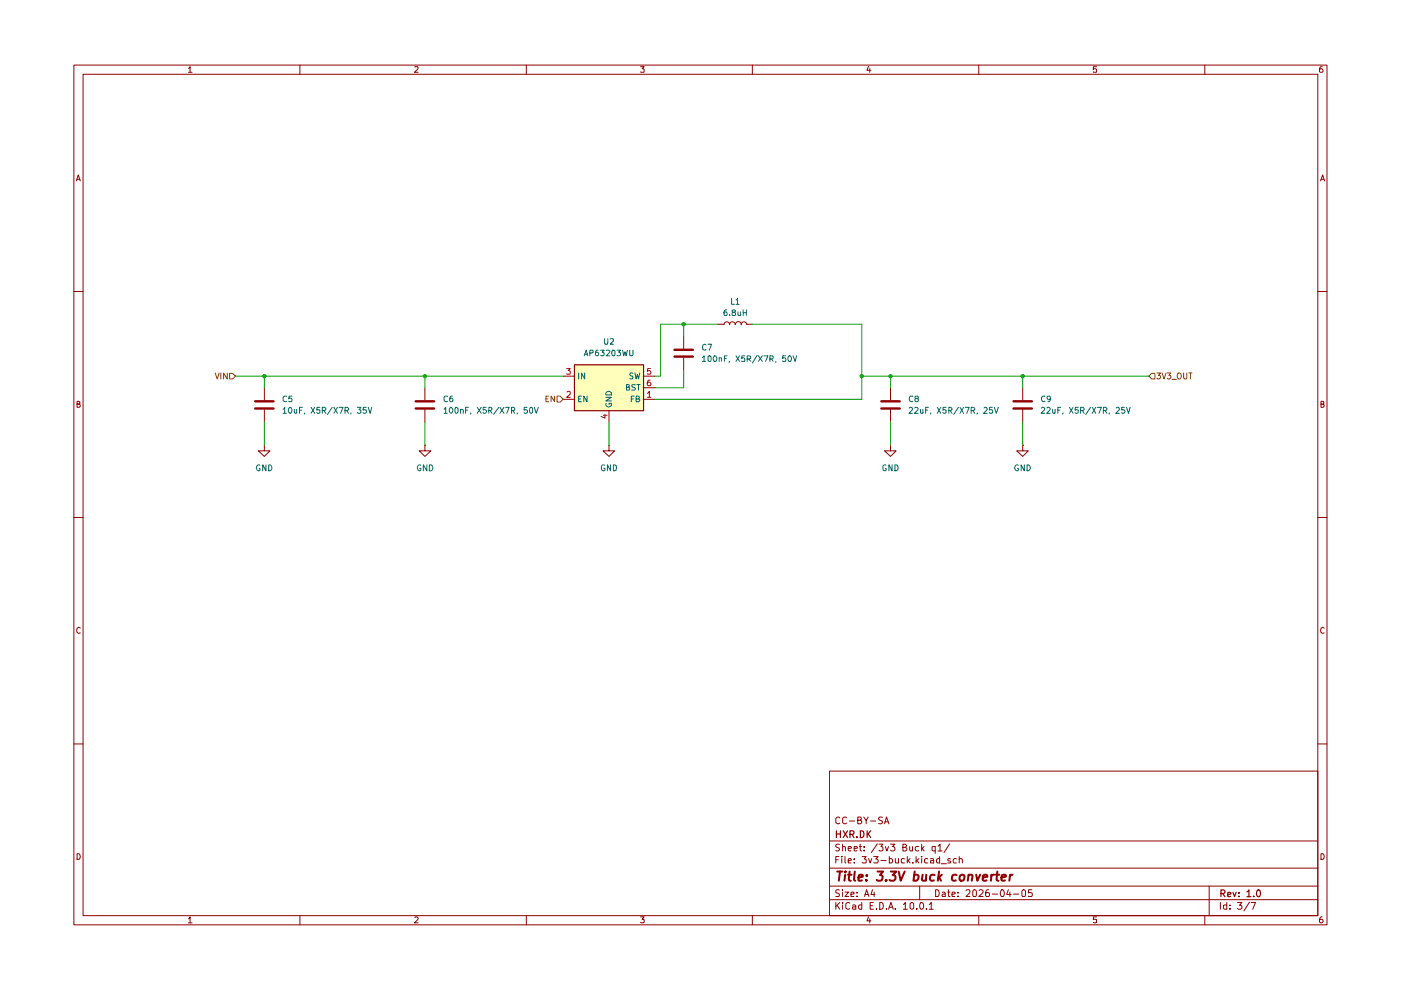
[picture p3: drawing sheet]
(kicad_sch
 (version 20260306)
 (generator "eeschema")
 (generator_version "10.0")
 (paper "A4")
 (title_block
  (title "3.3V buck converter")
  (date "2026-04-05")
  (rev "1.0")
  (company "HXR.DK")
  (comment 1 "CC-BY-SA"))
 (lib_symbols
  (symbol "Device:C"
   (pin_numbers (hide yes))
   (pin_names
    (offset 0.254)) (exclude_from_sim no) (in_bom yes) (on_board yes)
   (in_pos_files yes)
   (duplicate_pin_numbers_are_jumpers no)
   (property "Reference" "C" (at 0.635 2.54 0) (show_name no) (do_not_autoplace no) (effects (font (size 1.27 1.27)) (justify left)))
   (property "Value" "C" (at 0.635 -2.54 0) (show_name no) (do_not_autoplace no) (effects (font (size 1.27 1.27)) (justify left)))
   (property "Footprint" "" (at 0.9652 -3.81 0) (show_name no) (do_not_autoplace no) (hide yes) (effects (font (size 1.27 1.27))))
   (property "Datasheet" "" (at 0 0 0) (show_name no) (do_not_autoplace no) (hide yes) (effects (font (size 1.27 1.27))))
   (property "Description" "Unpolarized capacitor" (at 0 0 0) (show_name no) (do_not_autoplace no) (hide yes) (effects (font (size 1.27 1.27))))
   (symbol "C_0_1"
    (polyline (pts (xy -2.032 0.762) (xy 2.032 0.762)) (stroke (width 0.508) (type default)) (fill (type none)))
    (polyline (pts (xy -2.032 -0.762) (xy 2.032 -0.762)) (stroke (width 0.508) (type default)) (fill (type none))))
   (symbol "C_1_1"
    (pin passive line (at 0 3.81 270) (length 2.794) (name "" (effects (font (size 1.27 1.27)))) (number "1" (effects (font (size 1.27 1.27)))))
    (pin passive line (at 0 -3.81 90) (length 2.794) (name "" (effects (font (size 1.27 1.27)))) (number "2" (effects (font (size 1.27 1.27))))))
   (embedded_fonts no))
  (symbol "Device:L"
   (pin_numbers (hide yes))
   (pin_names
    (offset 1.016) (hide yes)) (exclude_from_sim no) (in_bom yes) (on_board yes)
   (in_pos_files yes)
   (duplicate_pin_numbers_are_jumpers no)
   (property "Reference" "L" (at -1.27 0 90) (show_name no) (do_not_autoplace no) (effects (font (size 1.27 1.27))))
   (property "Value" "L" (at 1.905 0 90) (show_name no) (do_not_autoplace no) (effects (font (size 1.27 1.27))))
   (property "Footprint" "" (at 0 0 0) (show_name no) (do_not_autoplace no) (hide yes) (effects (font (size 1.27 1.27))))
   (property "Datasheet" "" (at 0 0 0) (show_name no) (do_not_autoplace no) (hide yes) (effects (font (size 1.27 1.27))))
   (property "Description" "Inductor" (at 0 0 0) (show_name no) (do_not_autoplace no) (hide yes) (effects (font (size 1.27 1.27))))
   (symbol "L_0_1"
    (arc (start 0 2.54) (mid 0.6323 1.905) (end 0 1.27) (stroke (width 0) (type default)) (fill (type none)))
    (arc (start 0 1.27) (mid 0.6323 0.635) (end 0 0) (stroke (width 0) (type default)) (fill (type none)))
    (arc (start 0 0) (mid 0.6323 -0.635) (end 0 -1.27) (stroke (width 0) (type default)) (fill (type none)))
    (arc (start 0 -1.27) (mid 0.6323 -1.905) (end 0 -2.54) (stroke (width 0) (type default)) (fill (type none))))
   (symbol "L_1_1"
    (pin passive line (at 0 3.81 270) (length 1.27) (name "1" (effects (font (size 1.27 1.27)))) (number "1" (effects (font (size 1.27 1.27)))))
    (pin passive line (at 0 -3.81 90) (length 1.27) (name "2" (effects (font (size 1.27 1.27)))) (number "2" (effects (font (size 1.27 1.27))))))
   (embedded_fonts no))
  (symbol "Regulator_Switching:AP63203WU" (exclude_from_sim no) (in_bom yes) (on_board yes)
   (in_pos_files yes)
   (duplicate_pin_numbers_are_jumpers no)
   (property "Reference" "U" (at -7.62 6.35 0) (show_name no) (do_not_autoplace no) (effects (font (size 1.27 1.27))))
   (property "Value" "AP63203WU" (at 2.54 6.35 0) (show_name no) (do_not_autoplace no) (effects (font (size 1.27 1.27))))
   (property "Footprint" "Package_TO_SOT_SMD:TSOT-23-6" (at 0 -22.86 0) (show_name no) (do_not_autoplace no) (hide yes) (effects (font (size 1.27 1.27))))
   (property "Datasheet" "https://www.diodes.com/assets/Datasheets/AP63200-AP63201-AP63203-AP63205.pdf" (at 0 0 0) (show_name no) (do_not_autoplace no) (hide yes) (effects (font (size 1.27 1.27))))
   (property "Description" "2A, 1.1MHz Buck DC/DC Converter, fixed 3.3V output voltage, TSOT-23-6" (at 0 0 0) (show_name no) (do_not_autoplace no) (hide yes) (effects (font (size 1.27 1.27))))
   (symbol "AP63203WU_0_1"
    (rectangle (start -7.62 5.08) (end 7.62 -5.08) (stroke (width 0.254) (type default)) (fill (type background))))
   (symbol "AP63203WU_1_1"
    (pin input line (at 10.16 -2.54 180) (length 2.54) (name "FB" (effects (font (size 1.27 1.27)))) (number "1" (effects (font (size 1.27 1.27)))))
    (pin input line (at -10.16 -2.54 0) (length 2.54) (name "EN" (effects (font (size 1.27 1.27)))) (number "2" (effects (font (size 1.27 1.27)))))
    (pin power_in line (at -10.16 2.54 0) (length 2.54) (name "IN" (effects (font (size 1.27 1.27)))) (number "3" (effects (font (size 1.27 1.27)))))
    (pin power_in line (at 0 -7.62 90) (length 2.54) (name "GND" (effects (font (size 1.27 1.27)))) (number "4" (effects (font (size 1.27 1.27)))))
    (pin output line (at 10.16 2.54 180) (length 2.54) (name "SW" (effects (font (size 1.27 1.27)))) (number "5" (effects (font (size 1.27 1.27)))))
    (pin passive line (at 10.16 0 180) (length 2.54) (name "BST" (effects (font (size 1.27 1.27)))) (number "6" (effects (font (size 1.27 1.27))))))
   (embedded_fonts no))
  (symbol "power:GND"
   (power global)
   (pin_numbers (hide yes))
   (pin_names
    (offset 0) (hide yes)) (exclude_from_sim no) (in_bom yes) (on_board yes)
   (in_pos_files yes)
   (duplicate_pin_numbers_are_jumpers no)
   (property "Reference" "#PWR" (at 0 -6.35 0) (show_name no) (do_not_autoplace no) (hide yes) (effects (font (size 1.27 1.27))))
   (property "Value" "GND" (at 0 -3.81 0) (show_name no) (do_not_autoplace no) (effects (font (size 1.27 1.27))))
   (property "Footprint" "" (at 0 0 0) (show_name no) (do_not_autoplace no) (hide yes) (effects (font (size 1.27 1.27))))
   (property "Datasheet" "" (at 0 0 0) (show_name no) (do_not_autoplace no) (hide yes) (effects (font (size 1.27 1.27))))
   (property "Description" "Power symbol creates a global label with name \"GND\" , ground" (at 0 0 0) (show_name no) (do_not_autoplace no) (hide yes) (effects (font (size 1.27 1.27))))
   (symbol "GND_0_1"
    (polyline (pts (xy 0 0) (xy 0 -1.27) (xy 1.27 -1.27) (xy 0 -2.54) (xy -1.27 -1.27) (xy 0 -1.27)) (stroke (width 0) (type default)) (fill (type none))))
   (symbol "GND_1_1"
    (pin power_in line (at 0 0 270) (length 0) (name "" (effects (font (size 1.27 1.27)))) (number "1" (effects (font (size 1.27 1.27))))))
   (embedded_fonts no)))
 (junction
  (at 219.71 78.74)
  (diameter 0)
  (color 0 0 0 0))
 (junction
  (at 52.07 78.74)
  (diameter 0)
  (color 0 0 0 0))
 (junction
  (at 184.15 78.74)
  (diameter 0)
  (color 0 0 0 0))
 (junction
  (at 144.78 67.31)
  (diameter 0)
  (color 0 0 0 0))
 (junction
  (at 87.63 78.74)
  (diameter 0)
  (color 0 0 0 0))
 (junction
  (at 190.5 78.74)
  (diameter 0)
  (color 0 0 0 0))
 (wire
  (pts (xy 190.5 78.74) (xy 190.5 81.28))
  (stroke (width 0) (type default)))
 (wire
  (pts (xy 45.72 78.74) (xy 52.07 78.74))
  (stroke (width 0) (type default)))
 (wire
  (pts (xy 160.02 67.31) (xy 184.15 67.31))
  (stroke (width 0) (type default)))
 (wire
  (pts (xy 190.5 78.74) (xy 219.71 78.74))
  (stroke (width 0) (type default)))
 (wire
  (pts (xy 87.63 78.74) (xy 87.63 81.28))
  (stroke (width 0) (type default)))
 (wire
  (pts (xy 139.7 67.31) (xy 144.78 67.31))
  (stroke (width 0) (type default)))
 (wire
  (pts (xy 52.07 78.74) (xy 52.07 81.28))
  (stroke (width 0) (type default)))
 (wire
  (pts (xy 184.15 78.74) (xy 184.15 83.82))
  (stroke (width 0) (type default)))
 (wire
  (pts (xy 87.63 88.9) (xy 87.63 93.98))
  (stroke (width 0) (type default)))
 (wire
  (pts (xy 138.43 81.28) (xy 144.78 81.28))
  (stroke (width 0) (type default)))
 (wire
  (pts (xy 184.15 78.74) (xy 190.5 78.74))
  (stroke (width 0) (type default)))
 (wire
  (pts (xy 52.07 78.74) (xy 87.63 78.74))
  (stroke (width 0) (type default)))
 (wire
  (pts (xy 144.78 67.31) (xy 144.78 69.85))
  (stroke (width 0) (type default)))
 (wire
  (pts (xy 219.71 78.74) (xy 219.71 81.28))
  (stroke (width 0) (type default)))
 (wire
  (pts (xy 184.15 67.31) (xy 184.15 78.74))
  (stroke (width 0) (type default)))
 (wire
  (pts (xy 219.71 78.74) (xy 247.65 78.74))
  (stroke (width 0) (type default)))
 (wire
  (pts (xy 219.71 88.9) (xy 219.71 93.98))
  (stroke (width 0) (type default)))
 (wire
  (pts (xy 139.7 67.31) (xy 139.7 78.74))
  (stroke (width 0) (type default)))
 (wire
  (pts (xy 144.78 67.31) (xy 152.4 67.31))
  (stroke (width 0) (type default)))
 (wire
  (pts (xy 87.63 78.74) (xy 118.11 78.74))
  (stroke (width 0) (type default)))
 (wire
  (pts (xy 144.78 77.47) (xy 144.78 81.28))
  (stroke (width 0) (type default)))
 (wire
  (pts (xy 138.43 83.82) (xy 184.15 83.82))
  (stroke (width 0) (type default)))
 (wire
  (pts (xy 190.5 88.9) (xy 190.5 93.98))
  (stroke (width 0) (type default)))
 (wire
  (pts (xy 128.27 88.9) (xy 128.27 93.98))
  (stroke (width 0) (type default)))
 (wire
  (pts (xy 52.07 88.9) (xy 52.07 93.98))
  (stroke (width 0) (type default)))
 (wire
  (pts (xy 139.7 78.74) (xy 138.43 78.74))
  (stroke (width 0) (type default)))
 (hierarchical_label "VIN"
  (shape input)
  (at 45.72 78.74 180)
  (effects (font (size 1.27 1.27)) (justify right)))
 (hierarchical_label "EN"
  (shape input)
  (at 118.11 83.82 180)
  (effects (font (size 1.27 1.27)) (justify right)))
 (hierarchical_label "3V3_OUT"
  (shape input)
  (at 247.65 78.74 0)
  (effects (font (size 1.27 1.27)) (justify left)))
 (symbol
  (lib_id "power:GND")
  (at 128.27 93.98 0)
  (unit 1)
  (body_style 1)
  (exclude_from_sim no)
  (in_bom yes)
  (on_board yes)
  (in_pos_files yes)
  (dnp no)
  (fields_autoplaced yes)
  (property "Reference" "#PWR021" (at 128.27 100.33 0) (hide yes) (show_name no) (do_not_autoplace no) (effects (font (size 1.27 1.27))))
  (property "Value" "GND" (at 128.27 99.06 0) (show_name no) (do_not_autoplace no) (effects (font (size 1.27 1.27))))
  (property "Footprint" "" (at 128.27 93.98 0) (hide yes) (show_name no) (do_not_autoplace no) (effects (font (size 1.27 1.27))))
  (property "Datasheet" "" (at 128.27 93.98 0) (hide yes) (show_name no) (do_not_autoplace no) (effects (font (size 1.27 1.27))))
  (property "Description" "Power symbol creates a global label with name \"GND\" , ground" (at 128.27 93.98 0) (hide yes) (show_name no) (do_not_autoplace no) (effects (font (size 1.27 1.27))))
  (pin "1")
  (instances (project "usb_pd_pico_controller" (path "" (reference "#PWR031") (unit 1)) (path "" (reference "#PWR036") (unit 1)) (path "" (reference "#PWR026") (unit 1)) (path "" (reference "#PWR021") (unit 1))) (project "usb-c-pd-badge" (path "" (reference "#PWR09") (unit 1)))))
 (symbol
  (lib_id "power:GND")
  (at 52.07 93.98 0)
  (unit 1)
  (body_style 1)
  (exclude_from_sim no)
  (in_bom yes)
  (on_board yes)
  (in_pos_files yes)
  (dnp no)
  (fields_autoplaced yes)
  (property "Reference" "#PWR019" (at 52.07 100.33 0) (hide yes) (show_name no) (do_not_autoplace no) (effects (font (size 1.27 1.27))))
  (property "Value" "GND" (at 52.07 99.06 0) (show_name no) (do_not_autoplace no) (effects (font (size 1.27 1.27))))
  (property "Footprint" "" (at 52.07 93.98 0) (hide yes) (show_name no) (do_not_autoplace no) (effects (font (size 1.27 1.27))))
  (property "Datasheet" "" (at 52.07 93.98 0) (hide yes) (show_name no) (do_not_autoplace no) (effects (font (size 1.27 1.27))))
  (property "Description" "Power symbol creates a global label with name \"GND\" , ground" (at 52.07 93.98 0) (hide yes) (show_name no) (do_not_autoplace no) (effects (font (size 1.27 1.27))))
  (pin "1")
  (instances (project "usb_pd_pico_controller" (path "" (reference "#PWR029") (unit 1)) (path "" (reference "#PWR034") (unit 1)) (path "" (reference "#PWR024") (unit 1)) (path "" (reference "#PWR019") (unit 1))) (project "usb-c-pd-badge" (path "" (reference "#PWR011") (unit 1)))))
 (symbol
  (lib_id "power:GND")
  (at 219.71 93.98 0)
  (unit 1)
  (body_style 1)
  (exclude_from_sim no)
  (in_bom yes)
  (on_board yes)
  (in_pos_files yes)
  (dnp no)
  (fields_autoplaced yes)
  (property "Reference" "#PWR023" (at 219.71 100.33 0) (hide yes) (show_name no) (do_not_autoplace no) (effects (font (size 1.27 1.27))))
  (property "Value" "GND" (at 219.71 99.06 0) (show_name no) (do_not_autoplace no) (effects (font (size 1.27 1.27))))
  (property "Footprint" "" (at 219.71 93.98 0) (hide yes) (show_name no) (do_not_autoplace no) (effects (font (size 1.27 1.27))))
  (property "Datasheet" "" (at 219.71 93.98 0) (hide yes) (show_name no) (do_not_autoplace no) (effects (font (size 1.27 1.27))))
  (property "Description" "Power symbol creates a global label with name \"GND\" , ground" (at 219.71 93.98 0) (hide yes) (show_name no) (do_not_autoplace no) (effects (font (size 1.27 1.27))))
  (pin "1")
  (instances (project "usb_pd_pico_controller" (path "" (reference "#PWR033") (unit 1)) (path "" (reference "#PWR038") (unit 1)) (path "" (reference "#PWR028") (unit 1)) (path "" (reference "#PWR023") (unit 1))) (project "usb-c-pd-badge" (path "" (reference "#PWR013") (unit 1)))))
 (symbol
  (lib_id "power:GND")
  (at 190.5 93.98 0)
  (unit 1)
  (body_style 1)
  (exclude_from_sim no)
  (in_bom yes)
  (on_board yes)
  (in_pos_files yes)
  (dnp no)
  (fields_autoplaced yes)
  (property "Reference" "#PWR022" (at 190.5 100.33 0) (hide yes) (show_name no) (do_not_autoplace no) (effects (font (size 1.27 1.27))))
  (property "Value" "GND" (at 190.5 99.06 0) (show_name no) (do_not_autoplace no) (effects (font (size 1.27 1.27))))
  (property "Footprint" "" (at 190.5 93.98 0) (hide yes) (show_name no) (do_not_autoplace no) (effects (font (size 1.27 1.27))))
  (property "Datasheet" "" (at 190.5 93.98 0) (hide yes) (show_name no) (do_not_autoplace no) (effects (font (size 1.27 1.27))))
  (property "Description" "Power symbol creates a global label with name \"GND\" , ground" (at 190.5 93.98 0) (hide yes) (show_name no) (do_not_autoplace no) (effects (font (size 1.27 1.27))))
  (pin "1")
  (instances (project "usb_pd_pico_controller" (path "" (reference "#PWR032") (unit 1)) (path "" (reference "#PWR037") (unit 1)) (path "" (reference "#PWR027") (unit 1)) (path "" (reference "#PWR022") (unit 1))) (project "usb-c-pd-badge" (path "" (reference "#PWR012") (unit 1)))))
 (symbol
  (lib_id "Device:C")
  (at 144.78 73.66 0)
  (unit 1)
  (body_style 1)
  (exclude_from_sim no)
  (in_bom yes)
  (on_board yes)
  (in_pos_files yes)
  (dnp no)
  (fields_autoplaced yes)
  (property "Reference" "C7" (at 148.59 72.3899 0) (show_name no) (do_not_autoplace no) (effects (font (size 1.27 1.27)) (justify left)))
  (property "Value" "100nF, X5R/X7R, 50V" (at 148.59 74.9299 0) (show_name no) (do_not_autoplace no) (effects (font (size 1.27 1.27)) (justify left)))
  (property "Footprint" "Capacitor_SMD:C_0603_1608Metric" (at 145.7452 77.47 0) (hide yes) (show_name no) (do_not_autoplace no) (effects (font (size 1.27 1.27))))
  (property "Datasheet" "" (at 144.78 73.66 0) (hide yes) (show_name no) (do_not_autoplace no) (effects (font (size 1.27 1.27))))
  (property "Description" "Unpolarized capacitor" (at 144.78 73.66 0) (hide yes) (show_name no) (do_not_autoplace no) (effects (font (size 1.27 1.27))))
  (pin "1")
  (pin "2")
  (instances (project "usb_pd_pico_controller" (path "" (reference "C17") (unit 1)) (path "" (reference "C22") (unit 1)) (path "" (reference "C12") (unit 1)) (path "" (reference "C7") (unit 1))) (project "usb-c-pd-badge" (path "" (reference "C7") (unit 1)))))
 (symbol
  (lib_id "Device:L")
  (at 156.21 67.31 90)
  (unit 1)
  (body_style 1)
  (exclude_from_sim no)
  (in_bom yes)
  (on_board yes)
  (in_pos_files yes)
  (dnp no)
  (fields_autoplaced yes)
  (property "Reference" "L1" (at 156.21 62.23 90) (show_name no) (do_not_autoplace no) (effects (font (size 1.27 1.27))))
  (property "Value" "6.8uH" (at 156.21 64.77 90) (show_name no) (do_not_autoplace no) (effects (font (size 1.27 1.27))))
  (property "Footprint" "Inductor_SMD:L_Sunlord_MWSA1005S" (at 156.21 67.31 0) (hide yes) (show_name no) (do_not_autoplace no) (effects (font (size 1.27 1.27))))
  (property "Datasheet" "" (at 156.21 67.31 0) (hide yes) (show_name no) (do_not_autoplace no) (effects (font (size 1.27 1.27))))
  (property "Description" "Inductor" (at 156.21 67.31 0) (hide yes) (show_name no) (do_not_autoplace no) (effects (font (size 1.27 1.27))))
  (property "MPN" "CMLE105T-6R8MS" (at 156.21 67.31 90) (hide yes) (show_name no) (do_not_autoplace no) (effects (font (size 1.27 1.27))))
  (pin "1")
  (pin "2")
  (instances (project "usb_pd_pico_controller" (path "" (reference "L3") (unit 1)) (path "" (reference "L4") (unit 1)) (path "" (reference "L2") (unit 1)) (path "" (reference "L1") (unit 1))) (project "usb-c-pd-badge" (path "" (reference "L1") (unit 1)))))
 (symbol
  (lib_id "Device:C")
  (at 52.07 85.09 0)
  (unit 1)
  (body_style 1)
  (exclude_from_sim no)
  (in_bom yes)
  (on_board yes)
  (in_pos_files yes)
  (dnp no)
  (fields_autoplaced yes)
  (property "Reference" "C5" (at 55.88 83.8199 0) (show_name no) (do_not_autoplace no) (effects (font (size 1.27 1.27)) (justify left)))
  (property "Value" "10uF, X5R/X7R, 35V" (at 55.88 86.3599 0) (show_name no) (do_not_autoplace no) (effects (font (size 1.27 1.27)) (justify left)))
  (property "Footprint" "Capacitor_SMD:C_1206_3216Metric" (at 53.0352 88.9 0) (hide yes) (show_name no) (do_not_autoplace no) (effects (font (size 1.27 1.27))))
  (property "Datasheet" "" (at 52.07 85.09 0) (hide yes) (show_name no) (do_not_autoplace no) (effects (font (size 1.27 1.27))))
  (property "Description" "Unpolarized capacitor" (at 52.07 85.09 0) (hide yes) (show_name no) (do_not_autoplace no) (effects (font (size 1.27 1.27))))
  (pin "1")
  (pin "2")
  (instances (project "usb_pd_pico_controller" (path "" (reference "C15") (unit 1)) (path "" (reference "C20") (unit 1)) (path "" (reference "C10") (unit 1)) (path "" (reference "C5") (unit 1))) (project "usb-c-pd-badge" (path "" (reference "C5") (unit 1)))))
 (symbol
  (lib_id "Regulator_Switching:AP63203WU")
  (at 128.27 81.28 0)
  (unit 1)
  (body_style 1)
  (exclude_from_sim no)
  (in_bom yes)
  (on_board yes)
  (in_pos_files yes)
  (dnp no)
  (fields_autoplaced yes)
  (property "Reference" "U2" (at 128.27 71.12 0) (show_name no) (do_not_autoplace no) (effects (font (size 1.27 1.27))))
  (property "Value" "AP63203WU" (at 128.27 73.66 0) (show_name no) (do_not_autoplace no) (effects (font (size 1.27 1.27))))
  (property "Footprint" "Package_TO_SOT_SMD:TSOT-23-6" (at 128.27 104.14 0) (hide yes) (show_name no) (do_not_autoplace no) (effects (font (size 1.27 1.27))))
  (property "Datasheet" "https://www.diodes.com/assets/Datasheets/AP63200-AP63201-AP63203-AP63205.pdf" (at 128.27 81.28 0) (hide yes) (show_name no) (do_not_autoplace no) (effects (font (size 1.27 1.27))))
  (property "Description" "2A, 1.1MHz Buck DC/DC Converter, fixed 3.3V output voltage, TSOT-23-6" (at 128.27 81.28 0) (hide yes) (show_name no) (do_not_autoplace no) (effects (font (size 1.27 1.27))))
  (pin "5")
  (pin "4")
  (pin "3")
  (pin "2")
  (pin "6")
  (pin "1")
  (instances (project "usb_pd_pico_controller" (path "" (reference "U4") (unit 1)) (path "" (reference "U5") (unit 1)) (path "" (reference "U3") (unit 1)) (path "" (reference "U2") (unit 1))) (project "usb-c-pd-badge" (path "" (reference "U2") (unit 1)))))
 (symbol
  (lib_id "Device:C")
  (at 87.63 85.09 0)
  (unit 1)
  (body_style 1)
  (exclude_from_sim no)
  (in_bom yes)
  (on_board yes)
  (in_pos_files yes)
  (dnp no)
  (fields_autoplaced yes)
  (property "Reference" "C6" (at 91.44 83.8199 0) (show_name no) (do_not_autoplace no) (effects (font (size 1.27 1.27)) (justify left)))
  (property "Value" "100nF, X5R/X7R, 50V" (at 91.44 86.3599 0) (show_name no) (do_not_autoplace no) (effects (font (size 1.27 1.27)) (justify left)))
  (property "Footprint" "Capacitor_SMD:C_0603_1608Metric" (at 88.5952 88.9 0) (hide yes) (show_name no) (do_not_autoplace no) (effects (font (size 1.27 1.27))))
  (property "Datasheet" "" (at 87.63 85.09 0) (hide yes) (show_name no) (do_not_autoplace no) (effects (font (size 1.27 1.27))))
  (property "Description" "Unpolarized capacitor" (at 87.63 85.09 0) (hide yes) (show_name no) (do_not_autoplace no) (effects (font (size 1.27 1.27))))
  (pin "1")
  (pin "2")
  (instances (project "usb_pd_pico_controller" (path "" (reference "C16") (unit 1)) (path "" (reference "C21") (unit 1)) (path "" (reference "C11") (unit 1)) (path "" (reference "C6") (unit 1))) (project "usb-c-pd-badge" (path "" (reference "C6") (unit 1)))))
 (symbol
  (lib_id "Device:C")
  (at 190.5 85.09 0)
  (unit 1)
  (body_style 1)
  (exclude_from_sim no)
  (in_bom yes)
  (on_board yes)
  (in_pos_files yes)
  (dnp no)
  (fields_autoplaced yes)
  (property "Reference" "C8" (at 194.31 83.8199 0) (show_name no) (do_not_autoplace no) (effects (font (size 1.27 1.27)) (justify left)))
  (property "Value" "22uF, X5R/X7R, 25V" (at 194.31 86.3599 0) (show_name no) (do_not_autoplace no) (effects (font (size 1.27 1.27)) (justify left)))
  (property "Footprint" "Capacitor_SMD:C_1206_3216Metric" (at 191.4652 88.9 0) (hide yes) (show_name no) (do_not_autoplace no) (effects (font (size 1.27 1.27))))
  (property "Datasheet" "" (at 190.5 85.09 0) (hide yes) (show_name no) (do_not_autoplace no) (effects (font (size 1.27 1.27))))
  (property "Description" "Unpolarized capacitor" (at 190.5 85.09 0) (hide yes) (show_name no) (do_not_autoplace no) (effects (font (size 1.27 1.27))))
  (pin "1")
  (pin "2")
  (instances (project "usb_pd_pico_controller" (path "" (reference "C18") (unit 1)) (path "" (reference "C23") (unit 1)) (path "" (reference "C13") (unit 1)) (path "" (reference "C8") (unit 1))) (project "usb-c-pd-badge" (path "" (reference "C8") (unit 1)))))
 (symbol
  (lib_id "Device:C")
  (at 219.71 85.09 0)
  (unit 1)
  (body_style 1)
  (exclude_from_sim no)
  (in_bom yes)
  (on_board yes)
  (in_pos_files yes)
  (dnp no)
  (fields_autoplaced yes)
  (property "Reference" "C9" (at 223.52 83.8199 0) (show_name no) (do_not_autoplace no) (effects (font (size 1.27 1.27)) (justify left)))
  (property "Value" "22uF, X5R/X7R, 25V" (at 223.52 86.3599 0) (show_name no) (do_not_autoplace no) (effects (font (size 1.27 1.27)) (justify left)))
  (property "Footprint" "Capacitor_SMD:C_1206_3216Metric" (at 220.6752 88.9 0) (hide yes) (show_name no) (do_not_autoplace no) (effects (font (size 1.27 1.27))))
  (property "Datasheet" "" (at 219.71 85.09 0) (hide yes) (show_name no) (do_not_autoplace no) (effects (font (size 1.27 1.27))))
  (property "Description" "Unpolarized capacitor" (at 219.71 85.09 0) (hide yes) (show_name no) (do_not_autoplace no) (effects (font (size 1.27 1.27))))
  (pin "1")
  (pin "2")
  (instances (project "usb_pd_pico_controller" (path "" (reference "C19") (unit 1)) (path "" (reference "C24") (unit 1)) (path "" (reference "C14") (unit 1)) (path "" (reference "C9") (unit 1))) (project "usb-c-pd-badge" (path "" (reference "C9") (unit 1)))))
 (symbol
  (lib_id "power:GND")
  (at 87.63 93.98 0)
  (unit 1)
  (body_style 1)
  (exclude_from_sim no)
  (in_bom yes)
  (on_board yes)
  (in_pos_files yes)
  (dnp no)
  (fields_autoplaced yes)
  (property "Reference" "#PWR020" (at 87.63 100.33 0) (hide yes) (show_name no) (do_not_autoplace no) (effects (font (size 1.27 1.27))))
  (property "Value" "GND" (at 87.63 99.06 0) (show_name no) (do_not_autoplace no) (effects (font (size 1.27 1.27))))
  (property "Footprint" "" (at 87.63 93.98 0) (hide yes) (show_name no) (do_not_autoplace no) (effects (font (size 1.27 1.27))))
  (property "Datasheet" "" (at 87.63 93.98 0) (hide yes) (show_name no) (do_not_autoplace no) (effects (font (size 1.27 1.27))))
  (property "Description" "Power symbol creates a global label with name \"GND\" , ground" (at 87.63 93.98 0) (hide yes) (show_name no) (do_not_autoplace no) (effects (font (size 1.27 1.27))))
  (pin "1")
  (instances (project "usb_pd_pico_controller" (path "" (reference "#PWR030") (unit 1)) (path "" (reference "#PWR035") (unit 1)) (path "" (reference "#PWR025") (unit 1)) (path "" (reference "#PWR020") (unit 1))) (project "usb-c-pd-badge" (path "" (reference "#PWR010") (unit 1)))))
 (group "3v3-buck"
  (lib_id "power_supplies:3v3-buck")
  (members "01807f85-35c9-49e9-9a4b-f823926714f3" "01f1008b-7200-43eb-96aa-1b18f0e15516"
   "0218b119-2628-4e5d-9f24-24e196459335" "0735cebd-4c82-4863-a384-0cc51b8fe2f4"
   "0a0e0c05-9408-424a-9360-538e41ce1a4e" "1156914e-32f6-4757-a5c4-c6e3e0f5c568"
   "12fc48c2-d219-4f3c-8e5b-e896a7555bd5" "13225326-2f88-4632-9668-d5597ea16239"
   "139e9c6a-a5dd-4f3f-b3d1-17fd86f488c1" "261878ec-2be4-4335-85a1-9e7d6aedb9ea"
   "2a51bb81-df79-4a97-bb35-6496c5820e36" "2bb7ffa5-f73c-4cc3-b2c3-b6013665520e"
   "2dffac2d-ef2e-42f9-90d5-638425c821d5" "416afd6a-9529-4751-a0ca-ed18b38ddd55"
   "4344b2a8-ccad-4213-9587-d391f0cf6687" "4f0d0f88-178c-4432-b405-9a1eb81e1a87"
   "5b0c8cdb-fc2d-4ee1-874e-921f614dddfd" "5bed3363-88bf-43f5-a38a-1ab5bc0582ef"
   "603a46b7-567c-4ff7-a358-e82b775d5888" "646f93b8-cfa6-4e1f-a934-df92771a8734"
   "69786088-cfaf-4b55-aa46-b2644a6690cb" "6df4211b-ce23-4ef5-9182-69c51fbdd415"
   "84d2bae1-6046-4b9d-95d2-3a2021dab3ba" "86ee872a-6088-4079-a0cd-83243ee7133b"
   "932a5c21-25a5-4e6f-a397-5261f84bb5d4" "956bab23-0222-42ec-ab7c-58c9c3bd71e7"
   "97d8d591-6037-4731-ae61-bd968ab42409" "9e80ee18-eb68-4ad4-8d0b-f7182b5c5a25"
   "a2db5f65-ad29-4ac2-ab09-0d80d8af9091" "a6edaf9f-3673-4c71-9523-67683f17e444"
   "a7390ef5-3440-4f0f-a077-a7cbf3cea158" "b3dddd8e-b336-4b8c-850a-03b5ee4bd7e0"
   "b6f76521-f4c2-483d-b68e-3200a7b2f58c" "b8e97218-f73e-4dc4-9a75-b53c0216cd96"
   "c0ce74dd-fa8c-4586-b2f1-9f68e3262a71" "c2887fd8-4a00-4f22-9ee3-3f1350c6d6c0"
   "c450a01b-ef38-4f73-a7a6-0a722d421503" "c48bb7b4-ecbc-4071-b7f8-1faba374cc57"
   "c624b456-3d4a-42cf-8032-c54ebfdfa983" "cc0939fb-82f8-4b3d-84be-31be408981a3"
   "cde1c9c7-b072-42b1-b996-b3ade9dc3824" "d8c4f5ab-6dc0-4a5f-a31b-6d19151fac09"
   "dffb1788-e5af-444d-afa2-9e0e742f2c88" "e02cc36e-10eb-4e7d-8bbd-ebde1b1c75e3"
   "f88f7538-bdd5-4584-84d8-044e571ec495" "fef2d074-d774-4511-a6fa-c917862828da"
   "ff9b6a10-c6b9-4171-9373-65286c282a21")))
